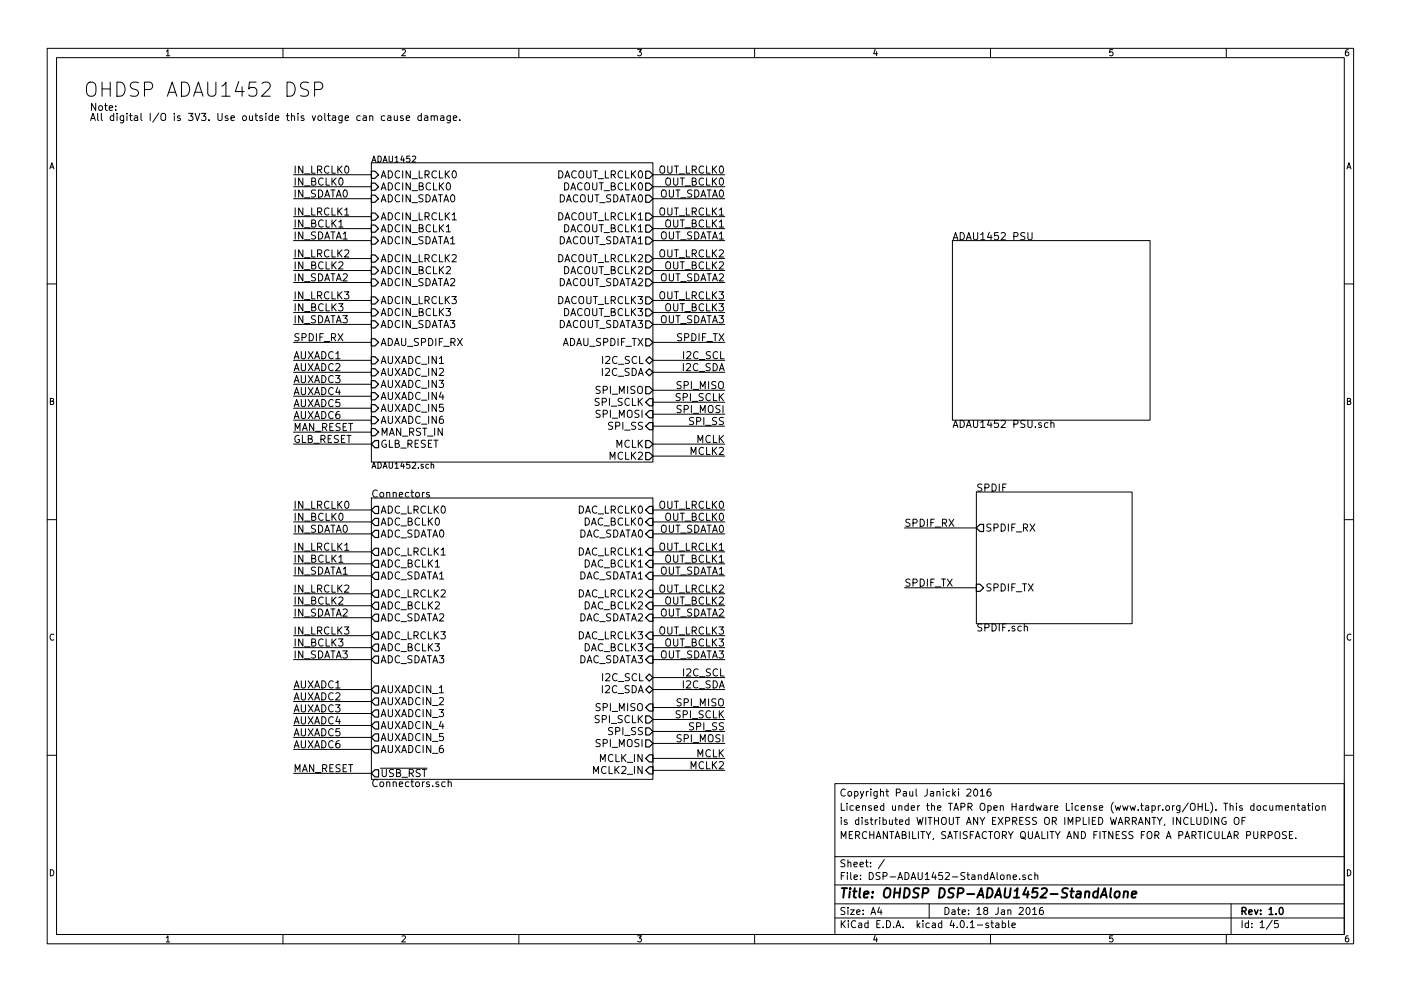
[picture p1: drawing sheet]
EESchema Schematic File Version 2
LIBS:power
LIBS:MyKiCadLibs-Lib
LIBS:DSP-ADAU1452-StandAlone-cache
EELAYER 25 0
EELAYER END
$Descr A4 11693 8268
encoding utf-8
Sheet 1 5
Title "OHDSP DSP-ADAU1452-StandAlone"
Date "18 Jan 2016"
Rev "1.0"
Comp ""
Comment1 "MERCHANTABILITY, SATISFACTORY QUALITY AND FITNESS FOR A PARTICULAR PURPOSE."
Comment2 "is distributed WITHOUT ANY EXPRESS OR IMPLIED WARRANTY, INCLUDING OF"
Comment3 "Licensed under the TAPR Open Hardware License (www.tapr.org/OHL). This documentation"
Comment4 "Copyright Paul Janicki 2016"
$EndDescr
$Sheet
S 3100 1350 2350 2500
U 54BE4270
F0 "ADAU1452" 50
F1 "ADAU1452.sch" 50
F2 "ADCIN_LRCLK0" I L 3100 1450 60 
F3 "ADCIN_BCLK0" I L 3100 1550 60 
F4 "ADCIN_SDATA0" I L 3100 1650 60 
F5 "ADCIN_LRCLK1" I L 3100 1800 60 
F6 "ADCIN_BCLK1" I L 3100 1900 60 
F7 "ADCIN_SDATA1" I L 3100 2000 60 
F8 "ADCIN_LRCLK2" I L 3100 2150 60 
F9 "ADCIN_BCLK2" I L 3100 2250 60 
F10 "ADCIN_SDATA2" I L 3100 2350 60 
F11 "ADCIN_LRCLK3" I L 3100 2500 60 
F12 "ADCIN_BCLK3" I L 3100 2600 60 
F13 "ADCIN_SDATA3" I L 3100 2700 60 
F14 "DACOUT_LRCLK0" O R 5450 1450 60 
F15 "DACOUT_BCLK0" O R 5450 1550 60 
F16 "DACOUT_SDATA0" O R 5450 1650 60 
F17 "ADAU_SPDIF_RX" I L 3100 2850 60 
F18 "ADAU_SPDIF_TX" O R 5450 2850 60 
F19 "DACOUT_LRCLK1" O R 5450 1800 60 
F20 "DACOUT_BCLK1" O R 5450 1900 60 
F21 "DACOUT_SDATA1" O R 5450 2000 60 
F22 "DACOUT_LRCLK2" O R 5450 2150 60 
F23 "DACOUT_BCLK2" O R 5450 2250 60 
F24 "DACOUT_SDATA2" O R 5450 2350 60 
F25 "DACOUT_LRCLK3" O R 5450 2500 60 
F26 "DACOUT_BCLK3" O R 5450 2600 60 
F27 "DACOUT_SDATA3" O R 5450 2700 60 
F28 "AUXADC_IN1" I L 3100 3000 60 
F29 "AUXADC_IN2" I L 3100 3100 60 
F30 "AUXADC_IN3" I L 3100 3200 60 
F31 "AUXADC_IN4" I L 3100 3300 60 
F32 "AUXADC_IN5" I L 3100 3400 60 
F33 "AUXADC_IN6" I L 3100 3500 60 
F34 "I2C_SCL" B R 5450 3000 60 
F35 "I2C_SDA" B R 5450 3100 60 
F36 "MCLK" O R 5450 3700 60 
F37 "GLB_RESET" O L 3100 3700 60 
F38 "MAN_RST_IN" I L 3100 3600 60 
F39 "SPI_MISO" O R 5450 3250 60 
F40 "SPI_SCLK" I R 5450 3350 60 
F41 "SPI_MOSI" I R 5450 3450 60 
F42 "SPI_SS" I R 5450 3550 60 
F43 "MCLK2" O R 5450 3800 60 
$EndSheet
$Sheet
S 7950 2000 1650 1500
U 54DA50D9
F0 "ADAU1452 PSU" 60
F1 "ADAU1452 PSU.sch" 60
$EndSheet
$Sheet
S 8150 4100 1300 1100
U 54E30917
F0 "SPDIF" 60
F1 "SPDIF.sch" 60
F2 "SPDIF_RX" O L 8150 4400 60 
F3 "SPDIF_TX" I L 8150 4900 60 
$EndSheet
Text Label 2450 1450 0    60   ~ 0
IN_LRCLK0
Text Label 2450 1550 0    60   ~ 0
IN_BCLK0
Text Label 2450 1650 0    60   ~ 0
IN_SDATA0
Text Label 2450 1800 0    60   ~ 0
IN_LRCLK1
Text Label 2450 1900 0    60   ~ 0
IN_BCLK1
Text Label 2450 2000 0    60   ~ 0
IN_SDATA1
Text Label 2450 2700 0    60   ~ 0
IN_SDATA3
Text Label 2450 2600 0    60   ~ 0
IN_BCLK3
Text Label 2450 2500 0    60   ~ 0
IN_LRCLK3
Text Label 2450 2350 0    60   ~ 0
IN_SDATA2
Text Label 2450 2250 0    60   ~ 0
IN_BCLK2
Text Label 2450 2150 0    60   ~ 0
IN_LRCLK2
Wire Wire Line
	2450 1450 3100 1450
Wire Wire Line
	3100 1550 2450 1550
Wire Wire Line
	2450 1650 3100 1650
Wire Wire Line
	3100 1800 2450 1800
Wire Wire Line
	2450 1900 3100 1900
Wire Wire Line
	3100 2000 2450 2000
Wire Wire Line
	3100 2150 2450 2150
Wire Wire Line
	2450 2250 3100 2250
Wire Wire Line
	3100 2350 2450 2350
Wire Wire Line
	2450 2500 3100 2500
Wire Wire Line
	3100 2600 2450 2600
Wire Wire Line
	2450 2700 3100 2700
Text Label 6050 1450 2    60   ~ 0
OUT_LRCLK0
Text Label 6050 1550 2    60   ~ 0
OUT_BCLK0
Text Label 6050 1650 2    60   ~ 0
OUT_SDATA0
Wire Wire Line
	5450 1450 6050 1450
Wire Wire Line
	6050 1550 5450 1550
Wire Wire Line
	5450 1650 6050 1650
Text Label 6050 1800 2    60   ~ 0
OUT_LRCLK1
Text Label 6050 1900 2    60   ~ 0
OUT_BCLK1
Text Label 6050 2000 2    60   ~ 0
OUT_SDATA1
Wire Wire Line
	5450 1800 6050 1800
Wire Wire Line
	6050 1900 5450 1900
Wire Wire Line
	5450 2000 6050 2000
Text Label 6050 2150 2    60   ~ 0
OUT_LRCLK2
Text Label 6050 2250 2    60   ~ 0
OUT_BCLK2
Text Label 6050 2350 2    60   ~ 0
OUT_SDATA2
Wire Wire Line
	5450 2150 6050 2150
Wire Wire Line
	6050 2250 5450 2250
Wire Wire Line
	5450 2350 6050 2350
Text Label 6050 2500 2    60   ~ 0
OUT_LRCLK3
Text Label 6050 2600 2    60   ~ 0
OUT_BCLK3
Text Label 6050 2700 2    60   ~ 0
OUT_SDATA3
Wire Wire Line
	5450 2500 6050 2500
Wire Wire Line
	6050 2600 5450 2600
Wire Wire Line
	5450 2700 6050 2700
$Sheet
S 3100 4150 2350 2350
U 54E8D6A6
F0 "Connectors" 60
F1 "Connectors.sch" 60
F2 "ADC_LRCLK0" O L 3100 4250 60 
F3 "ADC_BCLK0" O L 3100 4350 60 
F4 "ADC_SDATA0" O L 3100 4450 60 
F5 "DAC_LRCLK0" I R 5450 4250 60 
F6 "DAC_BCLK0" I R 5450 4350 60 
F7 "DAC_SDATA0" I R 5450 4450 60 
F8 "AUXADCIN_1" O L 3100 5750 60 
F9 "AUXADCIN_2" O L 3100 5850 60 
F10 "AUXADCIN_3" O L 3100 5950 60 
F11 "AUXADCIN_4" O L 3100 6050 60 
F12 "AUXADCIN_5" O L 3100 6150 60 
F13 "AUXADCIN_6" O L 3100 6250 60 
F14 "I2C_SCL" B R 5450 5650 60 
F15 "I2C_SDA" B R 5450 5750 60 
F16 "ADC_LRCLK1" O L 3100 4600 60 
F17 "ADC_BCLK1" O L 3100 4700 60 
F18 "ADC_SDATA1" O L 3100 4800 60 
F19 "ADC_LRCLK2" O L 3100 4950 60 
F20 "ADC_BCLK2" O L 3100 5050 60 
F21 "ADC_SDATA2" O L 3100 5150 60 
F22 "ADC_LRCLK3" O L 3100 5300 60 
F23 "ADC_BCLK3" O L 3100 5400 60 
F24 "ADC_SDATA3" O L 3100 5500 60 
F25 "DAC_LRCLK1" I R 5450 4600 60 
F26 "DAC_BCLK1" I R 5450 4700 60 
F27 "DAC_SDATA1" I R 5450 4800 60 
F28 "DAC_LRCLK2" I R 5450 4950 60 
F29 "DAC_BCLK2" I R 5450 5050 60 
F30 "DAC_SDATA2" I R 5450 5150 60 
F31 "DAC_LRCLK3" I R 5450 5300 60 
F32 "DAC_BCLK3" I R 5450 5400 60 
F33 "DAC_SDATA3" I R 5450 5500 60 
F34 "~USB_RST" O L 3100 6450 60 
F35 "MCLK_IN" I R 5450 6325 60 
F36 "SPI_MISO" I R 5450 5900 60 
F37 "SPI_SCLK" O R 5450 6000 60 
F38 "SPI_SS" O R 5450 6100 60 
F39 "SPI_MOSI" O R 5450 6200 60 
F40 "MCLK2_IN" I R 5450 6425 60 
$EndSheet
Text Label 2450 4250 0    60   ~ 0
IN_LRCLK0
Text Label 2450 4350 0    60   ~ 0
IN_BCLK0
Text Label 2450 4450 0    60   ~ 0
IN_SDATA0
Text Label 2450 4600 0    60   ~ 0
IN_LRCLK1
Text Label 2450 4700 0    60   ~ 0
IN_BCLK1
Text Label 2450 4800 0    60   ~ 0
IN_SDATA1
Text Label 2450 5500 0    60   ~ 0
IN_SDATA3
Text Label 2450 5400 0    60   ~ 0
IN_BCLK3
Text Label 2450 5300 0    60   ~ 0
IN_LRCLK3
Text Label 2450 5150 0    60   ~ 0
IN_SDATA2
Text Label 2450 5050 0    60   ~ 0
IN_BCLK2
Text Label 2450 4950 0    60   ~ 0
IN_LRCLK2
Wire Wire Line
	2450 4250 3100 4250
Wire Wire Line
	3100 4350 2450 4350
Wire Wire Line
	2450 4450 3100 4450
Wire Wire Line
	3100 4600 2450 4600
Wire Wire Line
	2450 4700 3100 4700
Wire Wire Line
	3100 4800 2450 4800
Wire Wire Line
	3100 4950 2450 4950
Wire Wire Line
	2450 5050 3100 5050
Wire Wire Line
	3100 5150 2450 5150
Wire Wire Line
	2450 5300 3100 5300
Wire Wire Line
	3100 5400 2450 5400
Wire Wire Line
	2450 5500 3100 5500
Text Label 6050 4250 2    60   ~ 0
OUT_LRCLK0
Text Label 6050 4350 2    60   ~ 0
OUT_BCLK0
Text Label 6050 4450 2    60   ~ 0
OUT_SDATA0
Wire Wire Line
	5450 4250 6050 4250
Wire Wire Line
	6050 4350 5450 4350
Wire Wire Line
	5450 4450 6050 4450
Text Label 6050 4600 2    60   ~ 0
OUT_LRCLK1
Text Label 6050 4700 2    60   ~ 0
OUT_BCLK1
Text Label 6050 4800 2    60   ~ 0
OUT_SDATA1
Wire Wire Line
	5450 4600 6050 4600
Wire Wire Line
	6050 4700 5450 4700
Wire Wire Line
	5450 4800 6050 4800
Text Label 6050 4950 2    60   ~ 0
OUT_LRCLK2
Text Label 6050 5050 2    60   ~ 0
OUT_BCLK2
Text Label 6050 5150 2    60   ~ 0
OUT_SDATA2
Wire Wire Line
	5450 4950 6050 4950
Wire Wire Line
	6050 5050 5450 5050
Wire Wire Line
	5450 5150 6050 5150
Text Label 6050 5300 2    60   ~ 0
OUT_LRCLK3
Text Label 6050 5400 2    60   ~ 0
OUT_BCLK3
Text Label 6050 5500 2    60   ~ 0
OUT_SDATA3
Wire Wire Line
	5450 5300 6050 5300
Wire Wire Line
	6050 5400 5450 5400
Wire Wire Line
	5450 5500 6050 5500
Text Label 6050 2850 2    60   ~ 0
SPDIF_TX
Text Label 2450 2850 0    60   ~ 0
SPDIF_RX
Text Label 7550 4400 0    60   ~ 0
SPDIF_RX
Text Label 7550 4900 0    60   ~ 0
SPDIF_TX
Wire Wire Line
	7550 4900 8150 4900
Wire Wire Line
	8150 4400 7550 4400
Wire Wire Line
	5450 2850 6050 2850
Wire Wire Line
	2450 2850 3100 2850
Text Label 2450 3300 0    60   ~ 0
AUXADC4
Text Label 2450 3400 0    60   ~ 0
AUXADC5
Text Label 2450 3500 0    60   ~ 0
AUXADC6
Text Label 2450 3000 0    60   ~ 0
AUXADC1
Text Label 2450 3100 0    60   ~ 0
AUXADC2
Text Label 2450 3200 0    60   ~ 0
AUXADC3
Wire Wire Line
	2450 3000 3100 3000
Wire Wire Line
	3100 3100 2450 3100
Wire Wire Line
	2450 3200 3100 3200
Wire Wire Line
	3100 3300 2450 3300
Wire Wire Line
	2450 3400 3100 3400
Wire Wire Line
	3100 3500 2450 3500
Text Label 6050 3700 2    60   ~ 0
MCLK
Text Label 6050 5750 2    60   ~ 0
I2C_SDA
Text Label 6050 5650 2    60   ~ 0
I2C_SCL
Wire Wire Line
	5450 3000 6050 3000
Wire Wire Line
	5450 3100 6050 3100
Wire Wire Line
	5450 5750 6050 5750
Wire Wire Line
	5450 5650 6050 5650
Text Label 2450 6050 0    60   ~ 0
AUXADC4
Text Label 2450 6150 0    60   ~ 0
AUXADC5
Text Label 2450 6250 0    60   ~ 0
AUXADC6
Text Label 2450 5750 0    60   ~ 0
AUXADC1
Text Label 2450 5850 0    60   ~ 0
AUXADC2
Text Label 2450 5950 0    60   ~ 0
AUXADC3
Wire Wire Line
	2450 5750 3100 5750
Wire Wire Line
	3100 5850 2450 5850
Wire Wire Line
	2450 5950 3100 5950
Wire Wire Line
	3100 6050 2450 6050
Wire Wire Line
	2450 6150 3100 6150
Wire Wire Line
	3100 6250 2450 6250
Text Label 2450 3600 0    60   ~ 0
MAN_RESET
Wire Wire Line
	2450 3600 3100 3600
Text Label 2450 6450 0    60   ~ 0
MAN_RESET
Wire Wire Line
	2450 6450 3100 6450
Text Label 2450 3700 0    60   ~ 0
GLB_RESET
Wire Wire Line
	2450 3700 3100 3700
Text Label 6050 6325 2    60   ~ 0
MCLK
Wire Wire Line
	5450 6325 6050 6325
Wire Wire Line
	6050 3700 5450 3700
Text Label 6050 3000 2    60   ~ 0
I2C_SCL
Text Label 6050 3100 2    60   ~ 0
I2C_SDA
Text Label 6050 3250 2    60   ~ 0
SPI_MISO
Text Label 6050 3350 2    60   ~ 0
SPI_SCLK
Text Label 6050 3450 2    60   ~ 0
SPI_MOSI
Text Label 6050 3550 2    60   ~ 0
SPI_SS
Wire Wire Line
	6050 3250 5450 3250
Wire Wire Line
	5450 3350 6050 3350
Wire Wire Line
	6050 3450 5450 3450
Wire Wire Line
	5450 3550 6050 3550
Text Label 6050 5900 2    60   ~ 0
SPI_MISO
Text Label 6050 6000 2    60   ~ 0
SPI_SCLK
Text Label 6050 6200 2    60   ~ 0
SPI_MOSI
Text Label 6050 6100 2    60   ~ 0
SPI_SS
Wire Wire Line
	6050 5900 5450 5900
Wire Wire Line
	5450 6000 6050 6000
Wire Wire Line
	6050 6100 5450 6100
Wire Wire Line
	5450 6200 6050 6200
Text Label 6050 6425 2    60   ~ 0
MCLK2
Wire Wire Line
	5450 6425 6050 6425
Text Label 6050 3800 2    60   ~ 0
MCLK2
Wire Wire Line
	5450 3800 6050 3800
Text Notes 700  800  0    118  ~ 0
OHDSP ADAU1452 DSP
Text Notes 750  1000 0    60   ~ 0
Note:\nAll digital I/O is 3V3. Use outside this voltage can cause damage.\n
$EndSCHEMATC
